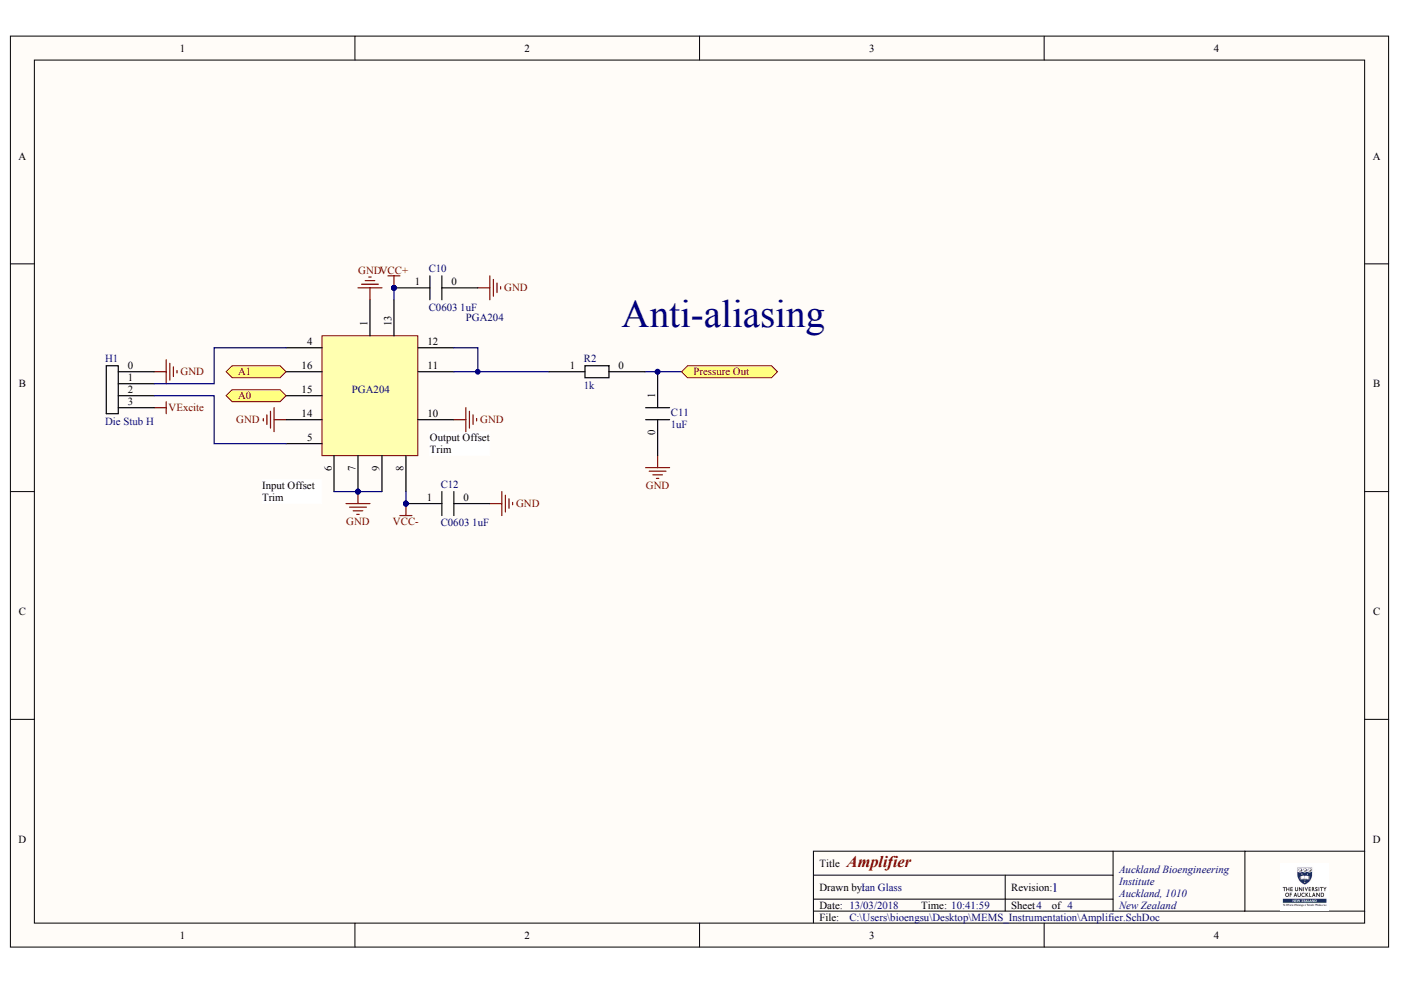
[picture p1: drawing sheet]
# Altium schematic sheet Amplifier.SchDoc: Amplifier
size A4; DrawnBy: Ian Glass; Address1: Auckland Bioengineering; Address2: Institute; Address3: Auckland, 1010; Address4: New Zealand; Revision: 1; SheetNumber: 4; SheetTotal: 4

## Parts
C10  C0603 1uF  [C0603 1uF]
C11  1uF  [C0603 1uF]
C12  C0603 1uF  [C0603 1uF]
H1  Die Stub H  [Header1x4]
PGA204  PGA204  [PGA204]  (value not drawn)
R2  1k  [RT0603 330k]

## Ports
A0, A1, Pressure Out

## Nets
GND: C10.0 C11.0 C12.0 H1.0 PGA204.1 PGA204.6 PGA204.7 PGA204.9 PGA204.10 PGA204.14
VCC+: C10.1 PGA204.13
VCC-: C12.1 PGA204.8
VExcite: H1.3
A0: PGA204.15 ; port A0
A1: PGA204.16 ; port A1
Pressure Out: C11.1 R2.0 ; port Pressure Out
NetH1_1: H1.1 PGA204.4
NetH1_2: H1.2 PGA204.5
NetPGA204_11: PGA204.11 PGA204.12 R2.1

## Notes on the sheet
- (near R2) Anti-aliasing
- (near PGA204) Output Offset Trim
- (near PGA204) Input Offset Trim
- Title
- Drawn by:
- Date:
- Time:
- Revision:
- Sheet
- of
- File:
